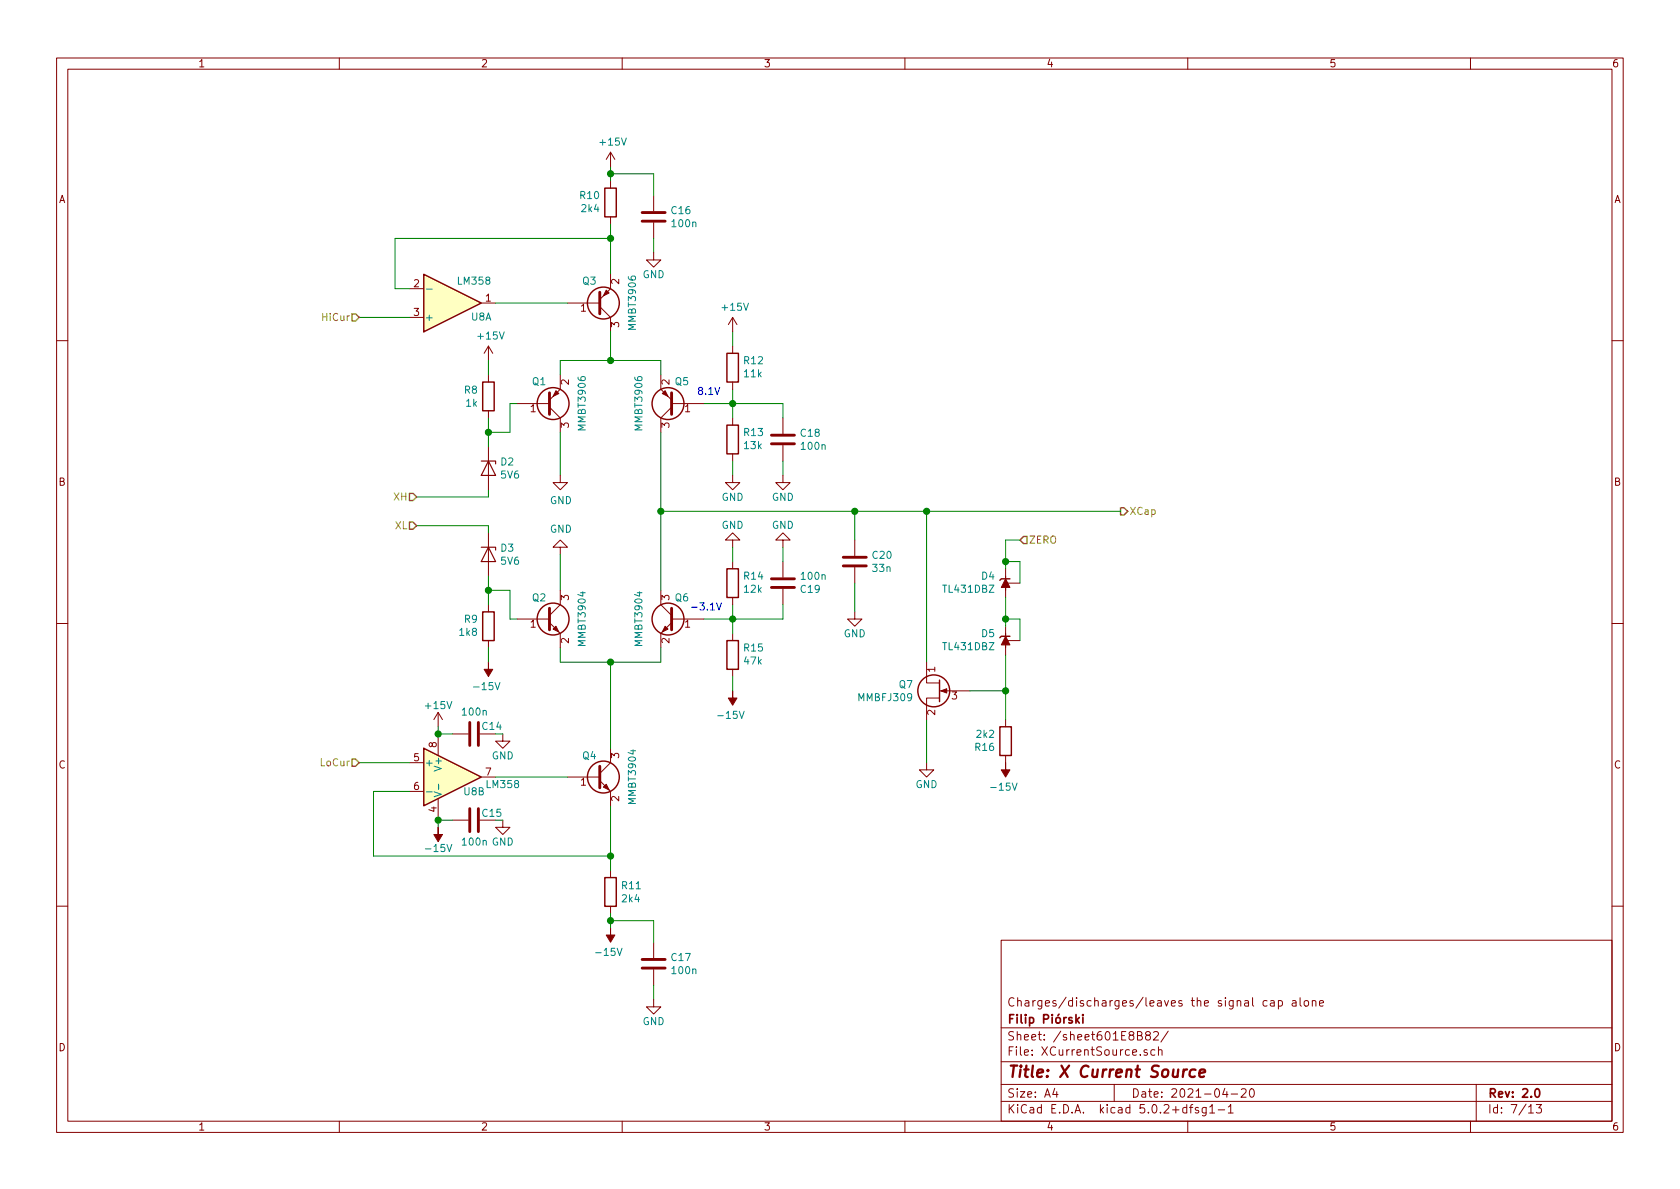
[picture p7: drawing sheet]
EESchema Schematic File Version 4
LIBS:XYgen-cache
EELAYER 26 0
EELAYER END
$Descr A4 11693 8268
encoding utf-8
Sheet 7 13
Title "X Current Source"
Date "2021-04-20"
Rev "2.0"
Comp "Filip Piórski"
Comment1 "Charges/discharges/leaves the signal cap alone"
Comment2 ""
Comment3 ""
Comment4 ""
$EndDescr
$Comp
L Amplifier_Operational:LM358 U?
U 1 1
P 3150 2100
AR Path="/604351D8" Ref="U?"  Part="1" 
AR Path="/60394AE9/604351D8" Ref="U?"  Part="1" 
AR Path="/601DE80D/60394AE9/604351D8" Ref="U?"  Part="1" 
AR Path="/601E8CCD/604351D8" Ref="U8"  Part="1" 
F 0 "U8" H 3350 2200 50  0000 C CNN
F 1 "LM358" H 3300 1950 50  0000 C CNN
F 2 "Package_SO:SOIC-8_3.9x4.9mm_P1.27mm" H 3150 2100 50  0001 C CNN
F 3 "http://www.ti.com/lit/ds/symlink/lm2904-n.pdf" H 3150 2100 50  0001 C CNN
	1    3150 2100
	1    0    0    1   
$EndComp
$Comp
L Amplifier_Operational:LM358 U?
U 2 1
P 3150 5400
AR Path="/604351DF" Ref="U?"  Part="2" 
AR Path="/60394AE9/604351DF" Ref="U?"  Part="2" 
AR Path="/601DE80D/60394AE9/604351DF" Ref="U?"  Part="2" 
AR Path="/601E8CCD/604351DF" Ref="U8"  Part="2" 
F 0 "U8" H 3300 5300 50  0000 C CNN
F 1 "LM358" H 3500 5350 50  0000 C CNN
F 2 "Package_SO:SOIC-8_3.9x4.9mm_P1.27mm" H 3150 5400 50  0001 C CNN
F 3 "http://www.ti.com/lit/ds/symlink/lm2904-n.pdf" H 3150 5400 50  0001 C CNN
	2    3150 5400
	1    0    0    -1  
$EndComp
$Comp
L Amplifier_Operational:LM358 U?
U 3 1
P 3150 5400
AR Path="/604351E6" Ref="U?"  Part="3" 
AR Path="/60394AE9/604351E6" Ref="U?"  Part="3" 
AR Path="/601DE80D/60394AE9/604351E6" Ref="U?"  Part="3" 
AR Path="/601E8CCD/604351E6" Ref="U8"  Part="3" 
F 0 "U8" H 3108 5446 50  0001 L CNN
F 1 "LM358" H 3108 5400 50  0001 L CNN
F 2 "Package_SO:SOIC-8_3.9x4.9mm_P1.27mm" H 3150 5400 50  0001 C CNN
F 3 "http://www.ti.com/lit/ds/symlink/lm2904-n.pdf" H 3150 5400 50  0001 C CNN
	3    3150 5400
	1    0    0    -1  
$EndComp
$Comp
L Transistor_BJT:MMBT3904 Q?
U 1 1
P 4700 4300
AR Path="/604351EC" Ref="Q?"  Part="1" 
AR Path="/60394AE9/604351EC" Ref="Q?"  Part="1" 
AR Path="/601DE80D/60394AE9/604351EC" Ref="Q?"  Part="1" 
AR Path="/601E8CCD/604351EC" Ref="Q6"  Part="1" 
F 0 "Q6" H 4600 4450 50  0000 L CNN
F 1 "MMBT3904" V 4950 4100 50  0000 L CNN
F 2 "Package_TO_SOT_SMD:SOT-23" H 4900 4225 50  0001 L CIN
F 3 "https://www.fairchildsemi.com/datasheets/2N/2N3904.pdf" H 4700 4300 50  0001 L CNN
	1    4700 4300
	-1   0    0    -1  
$EndComp
$Comp
L Transistor_BJT:MMBT3906 Q?
U 1 1
P 3800 2800
AR Path="/604351F3" Ref="Q?"  Part="1" 
AR Path="/60394AE9/604351F3" Ref="Q?"  Part="1" 
AR Path="/601DE80D/60394AE9/604351F3" Ref="Q?"  Part="1" 
AR Path="/601E8CCD/604351F3" Ref="Q1"  Part="1" 
F 0 "Q1" H 3700 2650 50  0000 L CNN
F 1 "MMBT3906" V 4050 2600 50  0000 L CNN
F 2 "Package_TO_SOT_SMD:SOT-23" H 4000 2725 50  0001 L CIN
F 3 "https://www.fairchildsemi.com/datasheets/2N/2N3906.pdf" H 3800 2800 50  0001 L CNN
	1    3800 2800
	1    0    0    1   
$EndComp
$Comp
L Device:R R?
U 1 1
P 3400 2750
AR Path="/5FA4B51C/604351FA" Ref="R?"  Part="1" 
AR Path="/601DE80D/604351FA" Ref="R?"  Part="1" 
AR Path="/604351FA" Ref="R?"  Part="1" 
AR Path="/60394AE9/604351FA" Ref="R?"  Part="1" 
AR Path="/601DE80D/60394AE9/604351FA" Ref="R?"  Part="1" 
AR Path="/601E8CCD/604351FA" Ref="R8"  Part="1" 
F 0 "R8" H 3470 2796 50  0000 L CNN
F 1 "1k" H 3470 2705 50  0000 L CNN
F 2 "Resistor_SMD:R_0805_2012Metric_Pad1.15x1.40mm_HandSolder" V 3330 2750 50  0001 C CNN
F 3 "~" H 3400 2750 50  0001 C CNN
	1    3400 2750
	-1   0    0    -1  
$EndComp
Wire Wire Line
	3400 3450 3400 3400
$Comp
L power:+15V #PWR?
U 1 1
P 3400 2500
AR Path="/5FA4B51C/60435202" Ref="#PWR?"  Part="1" 
AR Path="/601DE80D/60435202" Ref="#PWR?"  Part="1" 
AR Path="/60435202" Ref="#PWR?"  Part="1" 
AR Path="/60394AE9/60435202" Ref="#PWR?"  Part="1" 
AR Path="/601DE80D/60394AE9/60435202" Ref="#PWR?"  Part="1" 
AR Path="/601E8CCD/60435202" Ref="#PWR046"  Part="1" 
F 0 "#PWR046" H 3400 2350 50  0001 C CNN
F 1 "+15V" H 3415 2673 50  0000 C CNN
F 2 "" H 3400 2500 50  0001 C CNN
F 3 "" H 3400 2500 50  0001 C CNN
	1    3400 2500
	1    0    0    -1  
$EndComp
$Comp
L power:-15V #PWR?
U 1 1
P 3400 4600
AR Path="/5FA4B51C/60435208" Ref="#PWR?"  Part="1" 
AR Path="/601DE80D/60435208" Ref="#PWR?"  Part="1" 
AR Path="/60435208" Ref="#PWR?"  Part="1" 
AR Path="/60394AE9/60435208" Ref="#PWR?"  Part="1" 
AR Path="/601DE80D/60394AE9/60435208" Ref="#PWR?"  Part="1" 
AR Path="/601E8CCD/60435208" Ref="#PWR047"  Part="1" 
F 0 "#PWR047" H 3400 4700 50  0001 C CNN
F 1 "-15V" H 3415 4773 50  0000 C CNN
F 2 "" H 3400 4600 50  0001 C CNN
F 3 "" H 3400 4600 50  0001 C CNN
	1    3400 4600
	-1   0    0    1   
$EndComp
$Comp
L Device:R R?
U 1 1
P 3400 4350
AR Path="/5FA4B51C/6043520E" Ref="R?"  Part="1" 
AR Path="/601DE80D/6043520E" Ref="R?"  Part="1" 
AR Path="/6043520E" Ref="R?"  Part="1" 
AR Path="/60394AE9/6043520E" Ref="R?"  Part="1" 
AR Path="/601DE80D/60394AE9/6043520E" Ref="R?"  Part="1" 
AR Path="/601E8CCD/6043520E" Ref="R9"  Part="1" 
F 0 "R9" H 3330 4304 50  0000 R CNN
F 1 "1k8" H 3330 4395 50  0000 R CNN
F 2 "Resistor_SMD:R_0805_2012Metric_Pad1.15x1.40mm_HandSolder" V 3330 4350 50  0001 C CNN
F 3 "~" H 3400 4350 50  0001 C CNN
	1    3400 4350
	1    0    0    1   
$EndComp
$Comp
L Device:D_Zener D?
U 1 1
P 3400 3250
AR Path="/5FA4B51C/60435216" Ref="D?"  Part="1" 
AR Path="/601DE80D/60435216" Ref="D?"  Part="1" 
AR Path="/60435216" Ref="D?"  Part="1" 
AR Path="/60394AE9/60435216" Ref="D?"  Part="1" 
AR Path="/601DE80D/60394AE9/60435216" Ref="D?"  Part="1" 
AR Path="/601E8CCD/60435216" Ref="D2"  Part="1" 
F 0 "D2" V 3354 3329 50  0000 L CNN
F 1 "5V6" V 3445 3329 50  0000 L CNN
F 2 "Diode_SMD:D_SOD-123" H 3400 3250 50  0001 C CNN
F 3 "~" H 3400 3250 50  0001 C CNN
	1    3400 3250
	0    1    1    0   
$EndComp
Wire Wire Line
	3900 4500 3900 4600
Wire Wire Line
	4600 4600 4600 4500
Wire Wire Line
	3900 2600 3900 2500
Wire Wire Line
	4600 2500 4600 2600
Wire Wire Line
	3900 3000 3900 3300
$Comp
L power:GND #PWR?
U 1 1
P 3900 3300
AR Path="/5FA4B51C/60435222" Ref="#PWR?"  Part="1" 
AR Path="/601DE80D/60435222" Ref="#PWR?"  Part="1" 
AR Path="/60435222" Ref="#PWR?"  Part="1" 
AR Path="/60394AE9/60435222" Ref="#PWR?"  Part="1" 
AR Path="/601DE80D/60394AE9/60435222" Ref="#PWR?"  Part="1" 
AR Path="/601E8CCD/60435222" Ref="#PWR050"  Part="1" 
F 0 "#PWR050" H 3900 3050 50  0001 C CNN
F 1 "GND" H 3905 3127 50  0000 C CNN
F 2 "" H 3900 3300 50  0001 C CNN
F 3 "" H 3900 3300 50  0001 C CNN
	1    3900 3300
	1    0    0    -1  
$EndComp
$Comp
L power:GND #PWR?
U 1 1
P 3900 3850
AR Path="/5FA4B51C/60435228" Ref="#PWR?"  Part="1" 
AR Path="/601DE80D/60435228" Ref="#PWR?"  Part="1" 
AR Path="/60435228" Ref="#PWR?"  Part="1" 
AR Path="/60394AE9/60435228" Ref="#PWR?"  Part="1" 
AR Path="/601DE80D/60394AE9/60435228" Ref="#PWR?"  Part="1" 
AR Path="/601E8CCD/60435228" Ref="#PWR051"  Part="1" 
F 0 "#PWR051" H 3900 3600 50  0001 C CNN
F 1 "GND" H 3905 3677 50  0000 C CNN
F 2 "" H 3900 3850 50  0001 C CNN
F 3 "" H 3900 3850 50  0001 C CNN
	1    3900 3850
	1    0    0    1   
$EndComp
Wire Wire Line
	3900 4100 3900 3850
Text Notes 4850 2750 0    50   ~ 0
8.1V
Text Notes 4800 4250 0    50   ~ 0
-3.1V
Wire Wire Line
	4600 3000 4600 3550
$Comp
L power:-15V #PWR?
U 1 1
P 5100 4800
AR Path="/5FA4B51C/60435232" Ref="#PWR?"  Part="1" 
AR Path="/601DE80D/60435232" Ref="#PWR?"  Part="1" 
AR Path="/60435232" Ref="#PWR?"  Part="1" 
AR Path="/60394AE9/60435232" Ref="#PWR?"  Part="1" 
AR Path="/601DE80D/60394AE9/60435232" Ref="#PWR?"  Part="1" 
AR Path="/601E8CCD/60435232" Ref="#PWR059"  Part="1" 
F 0 "#PWR059" H 5100 4900 50  0001 C CNN
F 1 "-15V" H 5115 4973 50  0000 C CNN
F 2 "" H 5100 4800 50  0001 C CNN
F 3 "" H 5100 4800 50  0001 C CNN
	1    5100 4800
	-1   0    0    1   
$EndComp
$Comp
L Device:R R?
U 1 1
P 5100 4550
AR Path="/5FA4B51C/60435239" Ref="R?"  Part="1" 
AR Path="/601DE80D/60435239" Ref="R?"  Part="1" 
AR Path="/60435239" Ref="R?"  Part="1" 
AR Path="/60394AE9/60435239" Ref="R?"  Part="1" 
AR Path="/601DE80D/60394AE9/60435239" Ref="R?"  Part="1" 
AR Path="/601E8CCD/60435239" Ref="R15"  Part="1" 
F 0 "R15" H 5030 4504 50  0000 R CNN
F 1 "47k" H 5030 4595 50  0000 R CNN
F 2 "Resistor_SMD:R_0805_2012Metric_Pad1.15x1.40mm_HandSolder" V 5030 4550 50  0001 C CNN
F 3 "~" H 5100 4550 50  0001 C CNN
	1    5100 4550
	-1   0    0    1   
$EndComp
Wire Wire Line
	5100 4800 5100 4700
Wire Wire Line
	5100 4200 5100 4300
Connection ~ 5100 4300
Wire Wire Line
	5100 4300 5100 4400
$Comp
L Device:R R?
U 1 1
P 5100 4050
AR Path="/5FA4B51C/60435244" Ref="R?"  Part="1" 
AR Path="/601DE80D/60435244" Ref="R?"  Part="1" 
AR Path="/60435244" Ref="R?"  Part="1" 
AR Path="/60394AE9/60435244" Ref="R?"  Part="1" 
AR Path="/601DE80D/60394AE9/60435244" Ref="R?"  Part="1" 
AR Path="/601E8CCD/60435244" Ref="R14"  Part="1" 
F 0 "R14" H 5030 4004 50  0000 R CNN
F 1 "12k" H 5030 4095 50  0000 R CNN
F 2 "Resistor_SMD:R_0805_2012Metric_Pad1.15x1.40mm_HandSolder" V 5030 4050 50  0001 C CNN
F 3 "~" H 5100 4050 50  0001 C CNN
	1    5100 4050
	-1   0    0    1   
$EndComp
$Comp
L power:GND #PWR?
U 1 1
P 5100 3800
AR Path="/5FA4B51C/6043524B" Ref="#PWR?"  Part="1" 
AR Path="/601DE80D/6043524B" Ref="#PWR?"  Part="1" 
AR Path="/6043524B" Ref="#PWR?"  Part="1" 
AR Path="/60394AE9/6043524B" Ref="#PWR?"  Part="1" 
AR Path="/601DE80D/60394AE9/6043524B" Ref="#PWR?"  Part="1" 
AR Path="/601E8CCD/6043524B" Ref="#PWR058"  Part="1" 
F 0 "#PWR058" H 5100 3550 50  0001 C CNN
F 1 "GND" H 5100 3650 50  0000 C CNN
F 2 "" H 5100 3800 50  0001 C CNN
F 3 "" H 5100 3800 50  0001 C CNN
	1    5100 3800
	1    0    0    1   
$EndComp
Wire Wire Line
	5100 2300 5100 2400
$Comp
L Device:R R?
U 1 1
P 5100 3050
AR Path="/5FA4B51C/60435252" Ref="R?"  Part="1" 
AR Path="/601DE80D/60435252" Ref="R?"  Part="1" 
AR Path="/60435252" Ref="R?"  Part="1" 
AR Path="/60394AE9/60435252" Ref="R?"  Part="1" 
AR Path="/601DE80D/60394AE9/60435252" Ref="R?"  Part="1" 
AR Path="/601E8CCD/60435252" Ref="R13"  Part="1" 
F 0 "R13" H 5030 3004 50  0000 R CNN
F 1 "13k" H 5030 3095 50  0000 R CNN
F 2 "Resistor_SMD:R_0805_2012Metric_Pad1.15x1.40mm_HandSolder" V 5030 3050 50  0001 C CNN
F 3 "~" H 5100 3050 50  0001 C CNN
	1    5100 3050
	-1   0    0    1   
$EndComp
Wire Wire Line
	5100 3300 5100 3200
Wire Wire Line
	5100 2700 5100 2800
Connection ~ 5100 2800
Wire Wire Line
	5100 2800 5100 2900
$Comp
L Device:R R?
U 1 1
P 5100 2550
AR Path="/5FA4B51C/6043525D" Ref="R?"  Part="1" 
AR Path="/601DE80D/6043525D" Ref="R?"  Part="1" 
AR Path="/6043525D" Ref="R?"  Part="1" 
AR Path="/60394AE9/6043525D" Ref="R?"  Part="1" 
AR Path="/601DE80D/60394AE9/6043525D" Ref="R?"  Part="1" 
AR Path="/601E8CCD/6043525D" Ref="R12"  Part="1" 
F 0 "R12" H 5030 2504 50  0000 R CNN
F 1 "11k" H 5030 2595 50  0000 R CNN
F 2 "Resistor_SMD:R_0805_2012Metric_Pad1.15x1.40mm_HandSolder" V 5030 2550 50  0001 C CNN
F 3 "~" H 5100 2550 50  0001 C CNN
	1    5100 2550
	-1   0    0    1   
$EndComp
$Comp
L power:GND #PWR?
U 1 1
P 5100 3300
AR Path="/5FA4B51C/60435264" Ref="#PWR?"  Part="1" 
AR Path="/601DE80D/60435264" Ref="#PWR?"  Part="1" 
AR Path="/60435264" Ref="#PWR?"  Part="1" 
AR Path="/60394AE9/60435264" Ref="#PWR?"  Part="1" 
AR Path="/601DE80D/60394AE9/60435264" Ref="#PWR?"  Part="1" 
AR Path="/601E8CCD/60435264" Ref="#PWR057"  Part="1" 
F 0 "#PWR057" H 5100 3050 50  0001 C CNN
F 1 "GND" H 5100 3150 50  0000 C CNN
F 2 "" H 5100 3300 50  0001 C CNN
F 3 "" H 5100 3300 50  0001 C CNN
	1    5100 3300
	-1   0    0    -1  
$EndComp
$Comp
L Device:C C?
U 1 1
P 5450 3050
AR Path="/5FA4B51C/6043526A" Ref="C?"  Part="1" 
AR Path="/601DE80D/6043526A" Ref="C?"  Part="1" 
AR Path="/6043526A" Ref="C?"  Part="1" 
AR Path="/60394AE9/6043526A" Ref="C?"  Part="1" 
AR Path="/601DE80D/60394AE9/6043526A" Ref="C?"  Part="1" 
AR Path="/601E8CCD/6043526A" Ref="C18"  Part="1" 
F 0 "C18" H 5565 3096 50  0000 L CNN
F 1 "100n" H 5565 3005 50  0000 L CNN
F 2 "Capacitor_SMD:C_0805_2012Metric_Pad1.15x1.40mm_HandSolder" H 5488 2900 50  0001 C CNN
F 3 "~" H 5450 3050 50  0001 C CNN
	1    5450 3050
	1    0    0    -1  
$EndComp
Wire Wire Line
	5450 3300 5450 3200
$Comp
L power:GND #PWR?
U 1 1
P 5450 3300
AR Path="/5FA4B51C/60435272" Ref="#PWR?"  Part="1" 
AR Path="/601DE80D/60435272" Ref="#PWR?"  Part="1" 
AR Path="/60435272" Ref="#PWR?"  Part="1" 
AR Path="/60394AE9/60435272" Ref="#PWR?"  Part="1" 
AR Path="/601DE80D/60394AE9/60435272" Ref="#PWR?"  Part="1" 
AR Path="/601E8CCD/60435272" Ref="#PWR060"  Part="1" 
F 0 "#PWR060" H 5450 3050 50  0001 C CNN
F 1 "GND" H 5450 3150 50  0000 C CNN
F 2 "" H 5450 3300 50  0001 C CNN
F 3 "" H 5450 3300 50  0001 C CNN
	1    5450 3300
	-1   0    0    -1  
$EndComp
Wire Wire Line
	5450 2900 5450 2800
Wire Wire Line
	5450 2800 5100 2800
Connection ~ 4600 3550
Wire Wire Line
	4600 3550 4600 4100
Wire Wire Line
	4600 3550 5950 3550
Wire Wire Line
	3900 2500 4250 2500
Wire Wire Line
	2750 2000 2750 1650
$Comp
L Device:R R?
U 1 1
P 4250 1400
AR Path="/5FA4B51C/6043527F" Ref="R?"  Part="1" 
AR Path="/601DE80D/6043527F" Ref="R?"  Part="1" 
AR Path="/6043527F" Ref="R?"  Part="1" 
AR Path="/60394AE9/6043527F" Ref="R?"  Part="1" 
AR Path="/601DE80D/60394AE9/6043527F" Ref="R?"  Part="1" 
AR Path="/601E8CCD/6043527F" Ref="R10"  Part="1" 
F 0 "R10" H 4180 1354 50  0000 R CNN
F 1 "2k4" H 4180 1445 50  0000 R CNN
F 2 "Resistor_SMD:R_0805_2012Metric_Pad1.15x1.40mm_HandSolder" V 4180 1400 50  0001 C CNN
F 3 "~" H 4250 1400 50  0001 C CNN
	1    4250 1400
	1    0    0    1   
$EndComp
Connection ~ 4250 2500
Wire Wire Line
	4250 2500 4600 2500
$Comp
L Device:R R?
U 1 1
P 4250 6200
AR Path="/5FA4B51C/60435288" Ref="R?"  Part="1" 
AR Path="/601DE80D/60435288" Ref="R?"  Part="1" 
AR Path="/60435288" Ref="R?"  Part="1" 
AR Path="/60394AE9/60435288" Ref="R?"  Part="1" 
AR Path="/601DE80D/60394AE9/60435288" Ref="R?"  Part="1" 
AR Path="/601E8CCD/60435288" Ref="R11"  Part="1" 
F 0 "R11" H 4180 6246 50  0000 R CNN
F 1 "2k4" H 4180 6155 50  0000 R CNN
F 2 "Resistor_SMD:R_0805_2012Metric_Pad1.15x1.40mm_HandSolder" V 4180 6200 50  0001 C CNN
F 3 "~" H 4250 6200 50  0001 C CNN
	1    4250 6200
	-1   0    0    -1  
$EndComp
Wire Wire Line
	4250 6350 4250 6400
Wire Wire Line
	2850 5500 2600 5500
$Comp
L power:-15V #PWR?
U 1 1
P 4250 6450
AR Path="/5FA4B51C/60435291" Ref="#PWR?"  Part="1" 
AR Path="/601DE80D/60435291" Ref="#PWR?"  Part="1" 
AR Path="/60435291" Ref="#PWR?"  Part="1" 
AR Path="/60394AE9/60435291" Ref="#PWR?"  Part="1" 
AR Path="/601DE80D/60394AE9/60435291" Ref="#PWR?"  Part="1" 
AR Path="/601E8CCD/60435291" Ref="#PWR053"  Part="1" 
F 0 "#PWR053" H 4250 6550 50  0001 C CNN
F 1 "-15V" H 4265 6623 50  0000 C CNN
F 2 "" H 4250 6450 50  0001 C CNN
F 3 "" H 4250 6450 50  0001 C CNN
	1    4250 6450
	-1   0    0    1   
$EndComp
Wire Wire Line
	4250 1550 4250 1650
Wire Wire Line
	2750 1650 4250 1650
Connection ~ 4250 1650
Wire Wire Line
	4250 1650 4250 1900
$Comp
L power:-15V #PWR?
U 1 1
P 3050 5750
AR Path="/5FA4B51C/6043529B" Ref="#PWR?"  Part="1" 
AR Path="/601DE80D/6043529B" Ref="#PWR?"  Part="1" 
AR Path="/6043529B" Ref="#PWR?"  Part="1" 
AR Path="/60394AE9/6043529B" Ref="#PWR?"  Part="1" 
AR Path="/601DE80D/60394AE9/6043529B" Ref="#PWR?"  Part="1" 
AR Path="/601E8CCD/6043529B" Ref="#PWR045"  Part="1" 
F 0 "#PWR045" H 3050 5850 50  0001 C CNN
F 1 "-15V" H 3050 5900 50  0000 C CNN
F 2 "" H 3050 5750 50  0001 C CNN
F 3 "" H 3050 5750 50  0001 C CNN
	1    3050 5750
	1    0    0    1   
$EndComp
$Comp
L power:+15V #PWR?
U 1 1
P 3050 5050
AR Path="/5FA4B51C/604352A1" Ref="#PWR?"  Part="1" 
AR Path="/601DE80D/604352A1" Ref="#PWR?"  Part="1" 
AR Path="/604352A1" Ref="#PWR?"  Part="1" 
AR Path="/60394AE9/604352A1" Ref="#PWR?"  Part="1" 
AR Path="/601DE80D/60394AE9/604352A1" Ref="#PWR?"  Part="1" 
AR Path="/601E8CCD/604352A1" Ref="#PWR044"  Part="1" 
F 0 "#PWR044" H 3050 4900 50  0001 C CNN
F 1 "+15V" H 3050 5200 50  0000 C CNN
F 2 "" H 3050 5050 50  0001 C CNN
F 3 "" H 3050 5050 50  0001 C CNN
	1    3050 5050
	-1   0    0    -1  
$EndComp
Wire Wire Line
	3400 3650 3400 3700
$Comp
L Device:D_Zener D?
U 1 1
P 3400 3850
AR Path="/5FA4B51C/604352A8" Ref="D?"  Part="1" 
AR Path="/601DE80D/604352A8" Ref="D?"  Part="1" 
AR Path="/604352A8" Ref="D?"  Part="1" 
AR Path="/60394AE9/604352A8" Ref="D?"  Part="1" 
AR Path="/601DE80D/60394AE9/604352A8" Ref="D?"  Part="1" 
AR Path="/601E8CCD/604352A8" Ref="D3"  Part="1" 
F 0 "D3" V 3354 3929 50  0000 L CNN
F 1 "5V6" V 3445 3929 50  0000 L CNN
F 2 "Diode_SMD:D_SOD-123" H 3400 3850 50  0001 C CNN
F 3 "~" H 3400 3850 50  0001 C CNN
	1    3400 3850
	0    1    1    0   
$EndComp
Wire Wire Line
	2900 3450 3400 3450
Wire Wire Line
	2900 3650 3400 3650
$Comp
L Device:C C?
U 1 1
P 5450 4050
AR Path="/5FA4B51C/604352B1" Ref="C?"  Part="1" 
AR Path="/601DE80D/604352B1" Ref="C?"  Part="1" 
AR Path="/604352B1" Ref="C?"  Part="1" 
AR Path="/60394AE9/604352B1" Ref="C?"  Part="1" 
AR Path="/601DE80D/60394AE9/604352B1" Ref="C?"  Part="1" 
AR Path="/601E8CCD/604352B1" Ref="C19"  Part="1" 
F 0 "C19" H 5565 4096 50  0000 L CNN
F 1 "100n" H 5565 4005 50  0000 L CNN
F 2 "Capacitor_SMD:C_0805_2012Metric_Pad1.15x1.40mm_HandSolder" H 5488 3900 50  0001 C CNN
F 3 "~" H 5450 4050 50  0001 C CNN
	1    5450 4050
	1    0    0    1   
$EndComp
Wire Wire Line
	5450 3800 5450 3900
$Comp
L power:GND #PWR?
U 1 1
P 5450 3800
AR Path="/5FA4B51C/604352B9" Ref="#PWR?"  Part="1" 
AR Path="/601DE80D/604352B9" Ref="#PWR?"  Part="1" 
AR Path="/604352B9" Ref="#PWR?"  Part="1" 
AR Path="/60394AE9/604352B9" Ref="#PWR?"  Part="1" 
AR Path="/601DE80D/60394AE9/604352B9" Ref="#PWR?"  Part="1" 
AR Path="/601E8CCD/604352B9" Ref="#PWR061"  Part="1" 
F 0 "#PWR061" H 5450 3550 50  0001 C CNN
F 1 "GND" H 5450 3650 50  0000 C CNN
F 2 "" H 5450 3800 50  0001 C CNN
F 3 "" H 5450 3800 50  0001 C CNN
	1    5450 3800
	-1   0    0    1   
$EndComp
Wire Wire Line
	5450 4200 5450 4300
Wire Wire Line
	5450 4300 5100 4300
Wire Wire Line
	3900 4600 4250 4600
Connection ~ 4250 4600
Wire Wire Line
	4250 4600 4600 4600
$Comp
L Device:C C?
U 1 1
P 4550 6700
AR Path="/5FA4B51C/604352C4" Ref="C?"  Part="1" 
AR Path="/601DE80D/604352C4" Ref="C?"  Part="1" 
AR Path="/604352C4" Ref="C?"  Part="1" 
AR Path="/60394AE9/604352C4" Ref="C?"  Part="1" 
AR Path="/601DE80D/60394AE9/604352C4" Ref="C?"  Part="1" 
AR Path="/601E8CCD/604352C4" Ref="C17"  Part="1" 
F 0 "C17" H 4665 6746 50  0000 L CNN
F 1 "100n" H 4665 6655 50  0000 L CNN
F 2 "Capacitor_SMD:C_0805_2012Metric_Pad1.15x1.40mm_HandSolder" H 4588 6550 50  0001 C CNN
F 3 "~" H 4550 6700 50  0001 C CNN
	1    4550 6700
	1    0    0    -1  
$EndComp
Wire Wire Line
	4550 6950 4550 6850
$Comp
L power:GND #PWR?
U 1 1
P 4550 6950
AR Path="/5FA4B51C/604352CC" Ref="#PWR?"  Part="1" 
AR Path="/601DE80D/604352CC" Ref="#PWR?"  Part="1" 
AR Path="/604352CC" Ref="#PWR?"  Part="1" 
AR Path="/60394AE9/604352CC" Ref="#PWR?"  Part="1" 
AR Path="/601DE80D/60394AE9/604352CC" Ref="#PWR?"  Part="1" 
AR Path="/601E8CCD/604352CC" Ref="#PWR055"  Part="1" 
F 0 "#PWR055" H 4550 6700 50  0001 C CNN
F 1 "GND" H 4550 6800 50  0000 C CNN
F 2 "" H 4550 6950 50  0001 C CNN
F 3 "" H 4550 6950 50  0001 C CNN
	1    4550 6950
	-1   0    0    -1  
$EndComp
Wire Wire Line
	4550 6400 4550 6550
$Comp
L Device:C C?
U 1 1
P 4550 1500
AR Path="/5FA4B51C/604352D3" Ref="C?"  Part="1" 
AR Path="/601DE80D/604352D3" Ref="C?"  Part="1" 
AR Path="/604352D3" Ref="C?"  Part="1" 
AR Path="/60394AE9/604352D3" Ref="C?"  Part="1" 
AR Path="/601DE80D/60394AE9/604352D3" Ref="C?"  Part="1" 
AR Path="/601E8CCD/604352D3" Ref="C16"  Part="1" 
F 0 "C16" H 4665 1546 50  0000 L CNN
F 1 "100n" H 4665 1455 50  0000 L CNN
F 2 "Capacitor_SMD:C_0805_2012Metric_Pad1.15x1.40mm_HandSolder" H 4588 1350 50  0001 C CNN
F 3 "~" H 4550 1500 50  0001 C CNN
	1    4550 1500
	1    0    0    -1  
$EndComp
Wire Wire Line
	4550 1750 4550 1650
$Comp
L power:GND #PWR?
U 1 1
P 4550 1750
AR Path="/5FA4B51C/604352DB" Ref="#PWR?"  Part="1" 
AR Path="/601DE80D/604352DB" Ref="#PWR?"  Part="1" 
AR Path="/604352DB" Ref="#PWR?"  Part="1" 
AR Path="/60394AE9/604352DB" Ref="#PWR?"  Part="1" 
AR Path="/601DE80D/60394AE9/604352DB" Ref="#PWR?"  Part="1" 
AR Path="/601E8CCD/604352DB" Ref="#PWR054"  Part="1" 
F 0 "#PWR054" H 4550 1500 50  0001 C CNN
F 1 "GND" H 4550 1600 50  0000 C CNN
F 2 "" H 4550 1750 50  0001 C CNN
F 3 "" H 4550 1750 50  0001 C CNN
	1    4550 1750
	-1   0    0    -1  
$EndComp
Wire Wire Line
	4550 1200 4550 1350
Wire Wire Line
	4250 1150 4250 1200
Wire Wire Line
	4550 1200 4250 1200
Connection ~ 4250 1200
Wire Wire Line
	4250 1200 4250 1250
$Comp
L Device:C C?
U 1 1
P 3300 5100
AR Path="/5FA4B51C/604352E6" Ref="C?"  Part="1" 
AR Path="/601DE80D/604352E6" Ref="C?"  Part="1" 
AR Path="/604352E6" Ref="C?"  Part="1" 
AR Path="/60394AE9/604352E6" Ref="C?"  Part="1" 
AR Path="/601DE80D/60394AE9/604352E6" Ref="C?"  Part="1" 
AR Path="/601E8CCD/604352E6" Ref="C14"  Part="1" 
F 0 "C14" V 3350 4900 50  0000 L CNN
F 1 "100n" V 3450 5000 50  0000 L CNN
F 2 "Capacitor_SMD:C_0805_2012Metric_Pad1.15x1.40mm_HandSolder" H 3338 4950 50  0001 C CNN
F 3 "~" H 3300 5100 50  0001 C CNN
	1    3300 5100
	0    -1   -1   0   
$EndComp
$Comp
L power:GND #PWR?
U 1 1
P 3500 5100
AR Path="/5FA4B51C/604352ED" Ref="#PWR?"  Part="1" 
AR Path="/601DE80D/604352ED" Ref="#PWR?"  Part="1" 
AR Path="/604352ED" Ref="#PWR?"  Part="1" 
AR Path="/60394AE9/604352ED" Ref="#PWR?"  Part="1" 
AR Path="/601DE80D/60394AE9/604352ED" Ref="#PWR?"  Part="1" 
AR Path="/601E8CCD/604352ED" Ref="#PWR048"  Part="1" 
F 0 "#PWR048" H 3500 4850 50  0001 C CNN
F 1 "GND" H 3500 4950 50  0000 C CNN
F 2 "" H 3500 5100 50  0001 C CNN
F 3 "" H 3500 5100 50  0001 C CNN
	1    3500 5100
	-1   0    0    -1  
$EndComp
$Comp
L Device:C C?
U 1 1
P 3300 5700
AR Path="/5FA4B51C/604352F3" Ref="C?"  Part="1" 
AR Path="/601DE80D/604352F3" Ref="C?"  Part="1" 
AR Path="/604352F3" Ref="C?"  Part="1" 
AR Path="/60394AE9/604352F3" Ref="C?"  Part="1" 
AR Path="/601DE80D/60394AE9/604352F3" Ref="C?"  Part="1" 
AR Path="/601E8CCD/604352F3" Ref="C15"  Part="1" 
F 0 "C15" V 3250 5500 50  0000 L CNN
F 1 "100n" V 3450 5600 50  0000 L CNN
F 2 "Capacitor_SMD:C_0805_2012Metric_Pad1.15x1.40mm_HandSolder" H 3338 5550 50  0001 C CNN
F 3 "~" H 3300 5700 50  0001 C CNN
	1    3300 5700
	0    -1   1    0   
$EndComp
$Comp
L power:GND #PWR?
U 1 1
P 3500 5700
AR Path="/5FA4B51C/604352FA" Ref="#PWR?"  Part="1" 
AR Path="/601DE80D/604352FA" Ref="#PWR?"  Part="1" 
AR Path="/604352FA" Ref="#PWR?"  Part="1" 
AR Path="/60394AE9/604352FA" Ref="#PWR?"  Part="1" 
AR Path="/601DE80D/60394AE9/604352FA" Ref="#PWR?"  Part="1" 
AR Path="/601E8CCD/604352FA" Ref="#PWR049"  Part="1" 
F 0 "#PWR049" H 3500 5450 50  0001 C CNN
F 1 "GND" H 3500 5550 50  0000 C CNN
F 2 "" H 3500 5700 50  0001 C CNN
F 3 "" H 3500 5700 50  0001 C CNN
	1    3500 5700
	-1   0    0    -1  
$EndComp
Wire Wire Line
	3150 5700 3050 5700
Wire Wire Line
	4250 6400 4550 6400
Connection ~ 4250 6400
Wire Wire Line
	4250 6400 4250 6450
$Comp
L power:+15V #PWR?
U 1 1
P 4250 1150
AR Path="/5FA4B51C/60435324" Ref="#PWR?"  Part="1" 
AR Path="/601DE80D/60435324" Ref="#PWR?"  Part="1" 
AR Path="/60435324" Ref="#PWR?"  Part="1" 
AR Path="/60394AE9/60435324" Ref="#PWR?"  Part="1" 
AR Path="/601DE80D/60394AE9/60435324" Ref="#PWR?"  Part="1" 
AR Path="/601E8CCD/60435324" Ref="#PWR052"  Part="1" 
F 0 "#PWR052" H 4250 1000 50  0001 C CNN
F 1 "+15V" H 4265 1323 50  0000 C CNN
F 2 "" H 4250 1150 50  0001 C CNN
F 3 "" H 4250 1150 50  0001 C CNN
	1    4250 1150
	1    0    0    -1  
$EndComp
Wire Wire Line
	2600 5950 4250 5950
Connection ~ 4250 5950
Wire Wire Line
	4250 5950 4250 6050
Wire Wire Line
	2600 5500 2600 5950
Wire Wire Line
	4250 5600 4250 5950
Wire Wire Line
	3500 5700 3450 5700
Wire Wire Line
	3050 5700 3050 5750
Wire Wire Line
	3050 5050 3050 5100
Wire Wire Line
	3150 5100 3050 5100
Wire Wire Line
	3450 5100 3500 5100
$Comp
L power:+15V #PWR?
U 1 1
P 5100 2300
AR Path="/5FA4B51C/60435334" Ref="#PWR?"  Part="1" 
AR Path="/601DE80D/60435334" Ref="#PWR?"  Part="1" 
AR Path="/60435334" Ref="#PWR?"  Part="1" 
AR Path="/60394AE9/60435334" Ref="#PWR?"  Part="1" 
AR Path="/601DE80D/60394AE9/60435334" Ref="#PWR?"  Part="1" 
AR Path="/601E8CCD/60435334" Ref="#PWR056"  Part="1" 
F 0 "#PWR056" H 5100 2150 50  0001 C CNN
F 1 "+15V" H 5115 2473 50  0000 C CNN
F 2 "" H 5100 2300 50  0001 C CNN
F 3 "" H 5100 2300 50  0001 C CNN
	1    5100 2300
	1    0    0    -1  
$EndComp
Connection ~ 3050 5100
Connection ~ 3050 5700
Wire Wire Line
	2750 2000 2850 2000
$Comp
L Transistor_BJT:MMBT3906 Q?
U 1 1
P 4150 2100
AR Path="/6043533D" Ref="Q?"  Part="1" 
AR Path="/60394AE9/6043533D" Ref="Q?"  Part="1" 
AR Path="/601DE80D/60394AE9/6043533D" Ref="Q?"  Part="1" 
AR Path="/601E8CCD/6043533D" Ref="Q3"  Part="1" 
F 0 "Q3" H 4050 1950 50  0000 L CNN
F 1 "MMBT3906" V 4400 1900 50  0000 L CNN
F 2 "Package_TO_SOT_SMD:SOT-23" H 4350 2025 50  0001 L CIN
F 3 "https://www.fairchildsemi.com/datasheets/2N/2N3906.pdf" H 4150 2100 50  0001 L CNN
	1    4150 2100
	1    0    0    1   
$EndComp
$Comp
L Transistor_BJT:MMBT3906 Q?
U 1 1
P 4700 2800
AR Path="/60435344" Ref="Q?"  Part="1" 
AR Path="/60394AE9/60435344" Ref="Q?"  Part="1" 
AR Path="/601DE80D/60394AE9/60435344" Ref="Q?"  Part="1" 
AR Path="/601E8CCD/60435344" Ref="Q5"  Part="1" 
F 0 "Q5" H 4600 2650 50  0000 L CNN
F 1 "MMBT3906" V 4950 2600 50  0000 L CNN
F 2 "Package_TO_SOT_SMD:SOT-23" H 4900 2725 50  0001 L CIN
F 3 "https://www.fairchildsemi.com/datasheets/2N/2N3906.pdf" H 4700 2800 50  0001 L CNN
	1    4700 2800
	-1   0    0    1   
$EndComp
$Comp
L Transistor_BJT:MMBT3904 Q?
U 1 1
P 3800 4300
AR Path="/6043534B" Ref="Q?"  Part="1" 
AR Path="/60394AE9/6043534B" Ref="Q?"  Part="1" 
AR Path="/601DE80D/60394AE9/6043534B" Ref="Q?"  Part="1" 
AR Path="/601E8CCD/6043534B" Ref="Q2"  Part="1" 
F 0 "Q2" H 3700 4450 50  0000 L CNN
F 1 "MMBT3904" V 4050 4100 50  0000 L CNN
F 2 "Package_TO_SOT_SMD:SOT-23" H 4000 4225 50  0001 L CIN
F 3 "https://www.fairchildsemi.com/datasheets/2N/2N3904.pdf" H 3800 4300 50  0001 L CNN
	1    3800 4300
	1    0    0    -1  
$EndComp
$Comp
L Transistor_BJT:MMBT3904 Q?
U 1 1
P 4150 5400
AR Path="/60435352" Ref="Q?"  Part="1" 
AR Path="/60394AE9/60435352" Ref="Q?"  Part="1" 
AR Path="/601DE80D/60394AE9/60435352" Ref="Q?"  Part="1" 
AR Path="/601E8CCD/60435352" Ref="Q4"  Part="1" 
F 0 "Q4" H 4050 5550 50  0000 L CNN
F 1 "MMBT3904" V 4400 5200 50  0000 L CNN
F 2 "Package_TO_SOT_SMD:SOT-23" H 4350 5325 50  0001 L CIN
F 3 "https://www.fairchildsemi.com/datasheets/2N/2N3904.pdf" H 4150 5400 50  0001 L CNN
	1    4150 5400
	1    0    0    -1  
$EndComp
Wire Wire Line
	4900 4300 5100 4300
Wire Wire Line
	4900 2800 5100 2800
Wire Wire Line
	3450 2100 3950 2100
Wire Wire Line
	3450 5400 3950 5400
Wire Wire Line
	4250 2300 4250 2500
Wire Wire Line
	4250 4600 4250 5200
$Comp
L Device:C C?
U 1 1
P 5950 3900
AR Path="/5FA4B51C/60435361" Ref="C?"  Part="1" 
AR Path="/601DE80D/60435361" Ref="C?"  Part="1" 
AR Path="/60435361" Ref="C?"  Part="1" 
AR Path="/60394AE9/60435361" Ref="C?"  Part="1" 
AR Path="/601DE80D/60394AE9/60435361" Ref="C?"  Part="1" 
AR Path="/601E8CCD/60435361" Ref="C20"  Part="1" 
F 0 "C20" H 6065 3946 50  0000 L CNN
F 1 "33n" H 6065 3855 50  0000 L CNN
F 2 "Capacitor_SMD:C_0805_2012Metric_Pad1.15x1.40mm_HandSolder" H 5988 3750 50  0001 C CNN
F 3 "~" H 5950 3900 50  0001 C CNN
	1    5950 3900
	1    0    0    -1  
$EndComp
Wire Wire Line
	5950 4250 5950 4050
$Comp
L power:GND #PWR?
U 1 1
P 5950 4250
AR Path="/5FA4B51C/60435369" Ref="#PWR?"  Part="1" 
AR Path="/601DE80D/60435369" Ref="#PWR?"  Part="1" 
AR Path="/60435369" Ref="#PWR?"  Part="1" 
AR Path="/60394AE9/60435369" Ref="#PWR?"  Part="1" 
AR Path="/601DE80D/60394AE9/60435369" Ref="#PWR?"  Part="1" 
AR Path="/601E8CCD/60435369" Ref="#PWR062"  Part="1" 
F 0 "#PWR062" H 5950 4000 50  0001 C CNN
F 1 "GND" H 5950 4100 50  0000 C CNN
F 2 "" H 5950 4250 50  0001 C CNN
F 3 "" H 5950 4250 50  0001 C CNN
	1    5950 4250
	-1   0    0    -1  
$EndComp
Wire Wire Line
	5950 3750 5950 3550
Wire Wire Line
	3400 2900 3400 3000
Wire Wire Line
	3400 3000 3550 3000
Wire Wire Line
	3550 3000 3550 2800
Wire Wire Line
	3550 2800 3600 2800
Connection ~ 3400 3000
Wire Wire Line
	3400 3000 3400 3100
Wire Wire Line
	3400 4000 3400 4100
Wire Wire Line
	3400 4100 3550 4100
Wire Wire Line
	3550 4100 3550 4300
Wire Wire Line
	3550 4300 3600 4300
Connection ~ 3400 4100
Wire Wire Line
	3400 4100 3400 4200
Connection ~ 5950 3550
Wire Wire Line
	2500 5300 2850 5300
Wire Wire Line
	2850 2200 2500 2200
Text HLabel 2900 3450 0    50   Input ~ 0
XH
Text HLabel 2900 3650 0    50   Input ~ 0
XL
Text HLabel 2500 2200 0    50   Input ~ 0
HiCur
Text HLabel 2500 5300 0    50   Input ~ 0
LoCur
Text HLabel 7800 3550 2    50   Output ~ 0
XCap
Wire Wire Line
	3400 2500 3400 2600
Wire Wire Line
	3400 4500 3400 4600
Wire Wire Line
	5950 3550 6450 3550
$Comp
L power:GND #PWR?
U 1 1
P 6450 5300
AR Path="/5FA4B51C/602298FE" Ref="#PWR?"  Part="1" 
AR Path="/601DE80D/602298FE" Ref="#PWR?"  Part="1" 
AR Path="/602298FE" Ref="#PWR?"  Part="1" 
AR Path="/60394AE9/602298FE" Ref="#PWR?"  Part="1" 
AR Path="/60394DA6/602298FE" Ref="#PWR?"  Part="1" 
AR Path="/601DE80D/60394DA6/602298FE" Ref="#PWR?"  Part="1" 
AR Path="/601E8CD6/602298FE" Ref="#PWR?"  Part="1" 
AR Path="/601E8CCD/602298FE" Ref="#PWR063"  Part="1" 
F 0 "#PWR063" H 6450 5050 50  0001 C CNN
F 1 "GND" H 6450 5150 50  0000 C CNN
F 2 "" H 6450 5300 50  0001 C CNN
F 3 "" H 6450 5300 50  0001 C CNN
	1    6450 5300
	-1   0    0    -1  
$EndComp
Wire Wire Line
	6450 5000 6450 5300
Wire Wire Line
	7000 3750 7100 3750
Text HLabel 7100 3750 2    50   Input ~ 0
ZERO
$Comp
L Device:Q_NJFET_DSG Q?
U 1 1
P 6550 4800
AR Path="/601E8CD6/60229907" Ref="Q?"  Part="1" 
AR Path="/601E8CCD/60229907" Ref="Q7"  Part="1" 
F 0 "Q7" H 6741 4846 50  0000 L CNN
F 1 "MMBFJ309" H 6741 4755 50  0000 L CNN
F 2 "Package_TO_SOT_SMD:SOT-23" H 6750 4900 50  0001 C CNN
F 3 "~" H 6550 4800 50  0001 C CNN
	1    6550 4800
	-1   0    0    -1  
$EndComp
$Comp
L power:-15V #PWR?
U 1 1
P 7000 5300
AR Path="/5FA4B51C/6022990F" Ref="#PWR?"  Part="1" 
AR Path="/601DE80D/6022990F" Ref="#PWR?"  Part="1" 
AR Path="/6022990F" Ref="#PWR?"  Part="1" 
AR Path="/60394AE9/6022990F" Ref="#PWR?"  Part="1" 
AR Path="/60394DA6/6022990F" Ref="#PWR?"  Part="1" 
AR Path="/601DE80D/60394DA6/6022990F" Ref="#PWR?"  Part="1" 
AR Path="/601E8CD6/6022990F" Ref="#PWR?"  Part="1" 
AR Path="/601E8CCD/6022990F" Ref="#PWR064"  Part="1" 
F 0 "#PWR064" H 7000 5400 50  0001 C CNN
F 1 "-15V" H 7015 5473 50  0000 C CNN
F 2 "" H 7000 5300 50  0001 C CNN
F 3 "" H 7000 5300 50  0001 C CNN
	1    7000 5300
	-1   0    0    1   
$EndComp
$Comp
L Device:R R?
U 1 1
P 7000 5150
AR Path="/5FA4B51C/60229915" Ref="R?"  Part="1" 
AR Path="/601DE80D/60229915" Ref="R?"  Part="1" 
AR Path="/60229915" Ref="R?"  Part="1" 
AR Path="/60394AE9/60229915" Ref="R?"  Part="1" 
AR Path="/60394DA6/60229915" Ref="R?"  Part="1" 
AR Path="/601DE80D/60394DA6/60229915" Ref="R?"  Part="1" 
AR Path="/601E8CD6/60229915" Ref="R?"  Part="1" 
AR Path="/601E8CCD/60229915" Ref="R16"  Part="1" 
F 0 "R16" H 7070 5196 50  0000 L CNN
F 1 "2k2" H 7070 5105 50  0000 L CNN
F 2 "Resistor_SMD:R_0805_2012Metric_Pad1.15x1.40mm_HandSolder" V 6930 5150 50  0001 C CNN
F 3 "~" H 7000 5150 50  0001 C CNN
	1    7000 5150
	-1   0    0    1   
$EndComp
Wire Wire Line
	7000 5000 7000 4800
Wire Wire Line
	7000 4800 6750 4800
$Comp
L Reference_Voltage:TL431DBZ D?
U 1 1
P 7000 4450
AR Path="/601E8CD6/6022991E" Ref="D?"  Part="1" 
AR Path="/601E8CCD/6022991E" Ref="D5"  Part="1" 
F 0 "D5" V 7046 4380 50  0000 R CNN
F 1 "TL431DBZ" V 6955 4380 50  0000 R CNN
F 2 "Package_TO_SOT_SMD:SOT-23" H 7000 4300 50  0001 C CIN
F 3 "http://www.ti.com/lit/ds/symlink/tl431.pdf" H 7000 4450 50  0001 C CIN
	1    7000 4450
	0    1    -1   0   
$EndComp
Wire Wire Line
	7000 4550 7000 4800
Connection ~ 7000 4800
Wire Wire Line
	7100 4450 7100 4300
Wire Wire Line
	7100 4300 7000 4300
Wire Wire Line
	7000 4300 7000 4350
$Comp
L Reference_Voltage:TL431DBZ D?
U 1 1
P 7000 4050
AR Path="/601E8CD6/6022992A" Ref="D?"  Part="1" 
AR Path="/601E8CCD/6022992A" Ref="D4"  Part="1" 
F 0 "D4" V 7046 3980 50  0000 R CNN
F 1 "TL431DBZ" V 6955 3980 50  0000 R CNN
F 2 "Package_TO_SOT_SMD:SOT-23" H 7000 3900 50  0001 C CIN
F 3 "http://www.ti.com/lit/ds/symlink/tl431.pdf" H 7000 4050 50  0001 C CIN
	1    7000 4050
	0    1    -1   0   
$EndComp
Wire Wire Line
	7100 4050 7100 3900
Wire Wire Line
	7100 3900 7000 3900
Wire Wire Line
	7000 3900 7000 3950
Wire Wire Line
	7000 4150 7000 4300
Connection ~ 7000 4300
Wire Wire Line
	7000 3750 7000 3900
Connection ~ 7000 3900
Wire Wire Line
	6450 4600 6450 3550
Connection ~ 6450 3550
Wire Wire Line
	6450 3550 7800 3550
Wire Wire Line
	5100 3900 5100 3800
$EndSCHEMATC
